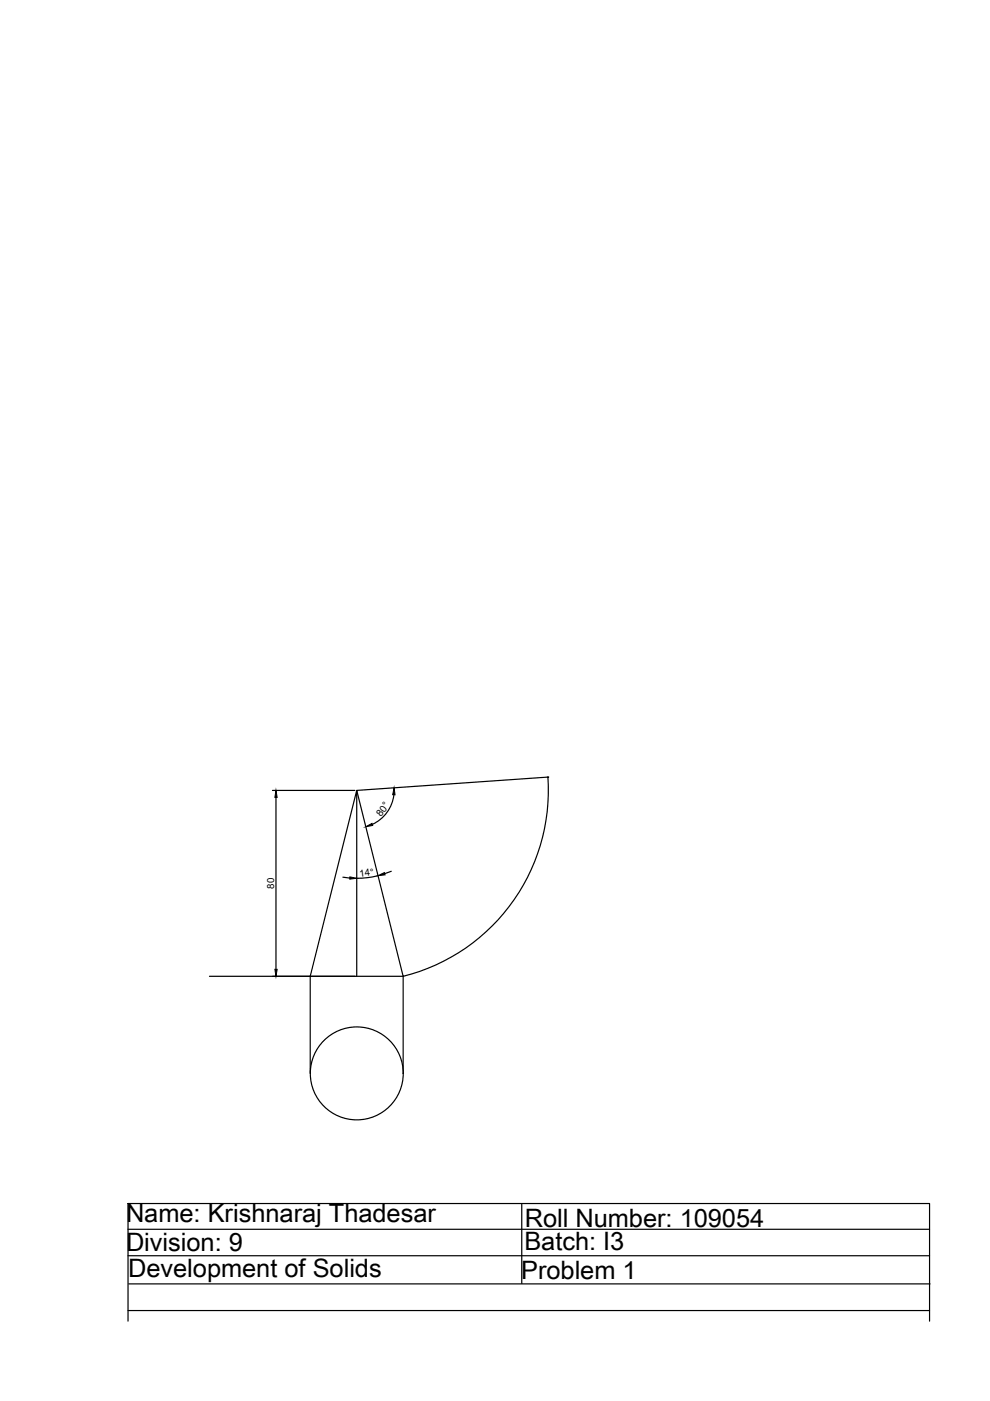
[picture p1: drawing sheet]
<svg xmlns="http://www.w3.org/2000/svg" width="210mm" height="297mm" viewBox="0 0 210 297" stroke-linecap="round" stroke-linejoin="round" font-family="sans-serif">
<!-- layer: 0 -->
<g fill="none" stroke="#000" stroke-width=".25">
<path d="M57.8 167.6h17.5M58.5 169.1v36.4M83.5 168.5a7.9 7.9 0 0 1-4.5 6.3M116.2 164.7a40.7 40.7 0 0 1-30.7 42.3l-9.9-39.4 40.7-2.9M72.7 186l1.5 .2M80.1 185.7l-2.2 .4-2.3 .1M83 184.7l-1.4 .5M44.4 207h41.1v20.6M75.6 207v-39.4l-9.8 39.4v20.6M27.1 255.2h170v22.7h-170zM110.6 255.2v16.9M27.1 266.2h170"/>
<path d="M27.1 260.6h170M27.1 277.9v2.2M27.3 272.2h169.9M197.1 277.9v2.2"/>
<circle cx="75.6" cy="227.6" r="9.9"/>
</g>
<path d="M58.5 167.6l.3 1.5h-.5zM77.6 175.3l1.3-.7 .1 .4zM83.6 167l.2 1.5h-.5zM74.2 185.9l1.4 .3-1.4 .2zM80.1 185.7l1.4-.7 .1 .5zM58.3 205.5h.5l-.3 1.5z" fill="#000" stroke="#000" stroke-width=".21"/>
<g font-size="5.4">
<text x="26.7" y="259">Name: Krishnaraj Thadesar</text>
<text x="111.3" y="260.2">Roll Number: 109054</text>
<text x="26.7" y="265.1">Division: 9</text>
<text x="111.2" y="265">Batch: I3</text>
<text x="27.2" y="270.7">Development of Solids</text>
<text x="110.5" y="271.1">Problem 1</text>
</g>
<g font-size="2.1">
<text x="80.8" y="173.3" transform="rotate(-54 80.8 173.3)">80°</text>
<text x="76.3" y="185.9" transform="rotate(-7 76.3 185.9)">14°</text>
<text x="58.1" y="188.4" transform="rotate(-90 58.1 188.4)">80</text>
</g>
</svg>
